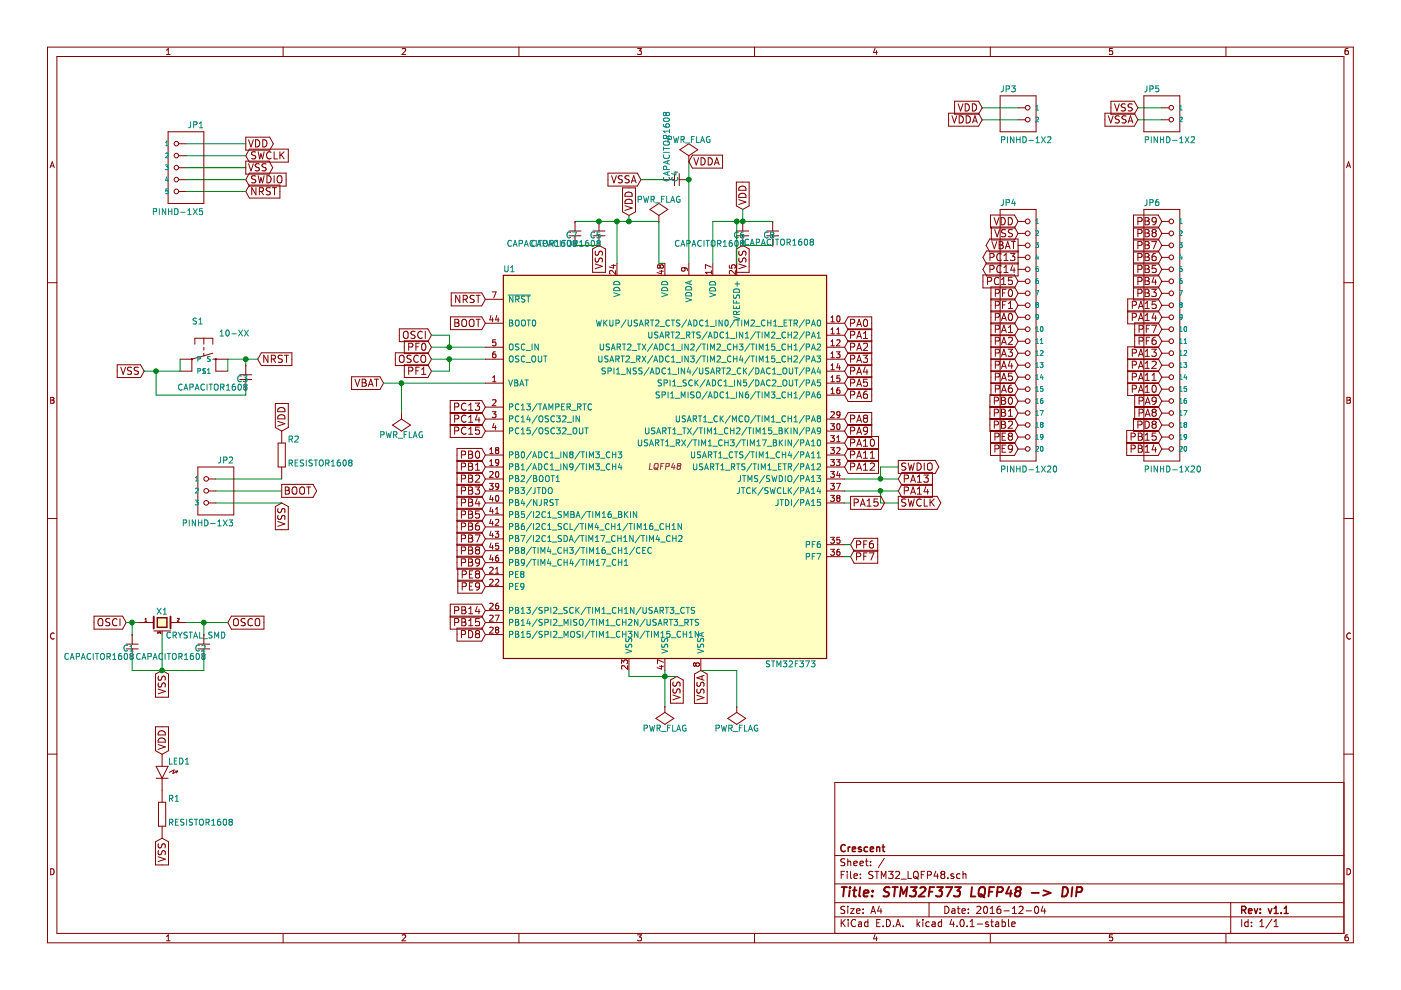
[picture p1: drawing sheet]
EESchema Schematic File Version 2
LIBS:STM32_LQFP48-rescue
LIBS:power
LIBS:device
LIBS:transistors
LIBS:conn
LIBS:linear
LIBS:regul
LIBS:74xx
LIBS:cmos4000
LIBS:adc-dac
LIBS:memory
LIBS:xilinx
LIBS:microcontrollers
LIBS:dsp
LIBS:microchip
LIBS:analog_switches
LIBS:motorola
LIBS:texas
LIBS:intel
LIBS:audio
LIBS:interface
LIBS:digital-audio
LIBS:philips
LIBS:display
LIBS:cypress
LIBS:siliconi
LIBS:opto
LIBS:atmel
LIBS:contrib
LIBS:valves
LIBS:stm32
LIBS:pinhead
LIBS:generic
LIBS:switch-omron
LIBS:Oscillators
LIBS:crystal
LIBS:osc
LIBS:w_device
LIBS:STM32_LQFP48-cache
EELAYER 25 0
EELAYER END
$Descr A4 11693 8268
encoding utf-8
Sheet 1 1
Title "STM32F373 LQFP48 -> DIP"
Date "2016-12-04"
Rev "v1.1"
Comp "Crescent"
Comment1 ""
Comment2 ""
Comment3 ""
Comment4 ""
$EndDescr
Text GLabel 4050 2500 0    60   Input ~ 0
NRST
Text GLabel 4050 2700 0    60   Input ~ 0
BOOT
Text GLabel 3600 2900 0    60   Input ~ 0
PF0
Text GLabel 3600 3000 0    60   Input ~ 0
OSCO
Text GLabel 3200 3200 0    60   Input ~ 0
VBAT
Text GLabel 4050 3400 0    60   Input ~ 0
PC13
Text GLabel 4050 3500 0    60   Input ~ 0
PC14
Text GLabel 4050 3600 0    60   Input ~ 0
PC15
Text GLabel 4050 3800 0    60   Input ~ 0
PB0
Text GLabel 2050 1200 2    60   Output ~ 0
VDD
Text GLabel 2050 1300 2    60   Input ~ 0
SWCLK
Text GLabel 2050 1500 2    60   Input ~ 0
SWDIO
Text GLabel 2050 1600 2    60   Input ~ 0
NRST
Wire Wire Line
	2050 1200 1550 1200
Wire Wire Line
	2050 1300 1550 1300
Wire Wire Line
	1550 1400 2050 1400
Wire Wire Line
	2050 1500 1550 1500
Wire Wire Line
	1550 1600 2050 1600
Text GLabel 4050 3900 0    60   Input ~ 0
PB1
Text GLabel 3600 2800 0    60   Input ~ 0
OSCI
Text GLabel 3600 3100 0    60   Input ~ 0
PF1
Wire Wire Line
	3600 2900 4050 2900
Wire Wire Line
	3600 3000 4050 3000
Wire Wire Line
	3600 3100 3750 3100
Wire Wire Line
	3750 3100 3750 3000
Connection ~ 3750 3000
Wire Wire Line
	3600 2800 3750 2800
Wire Wire Line
	3750 2800 3750 2900
Connection ~ 3750 2900
$Comp
L PINHD-1X20 JP4
U 1 1
P 8600 2750
F 0 "JP4" H 8350 3775 50  0000 L BNN
F 1 "PINHD-1X20" H 8350 1550 50  0000 L BNN
F 2 "pin-head:pinhead-1X20" H 8630 2900 20  0001 C CNN
F 3 "" H 8600 2750 60  0000 C CNN
	1    8600 2750
	1    0    0    -1  
$EndComp
$Comp
L PINHD-1X20 JP6
U 1 1
P 9800 2750
F 0 "JP6" H 9550 3775 50  0000 L BNN
F 1 "PINHD-1X20" H 9550 1550 50  0000 L BNN
F 2 "pin-head:pinhead-1X20" H 9830 2900 20  0001 C CNN
F 3 "" H 9800 2750 60  0000 C CNN
	1    9800 2750
	1    0    0    -1  
$EndComp
$Comp
L PINHD-1X2 JP3
U 1 1
P 8600 1000
F 0 "JP3" H 8350 1225 50  0000 L BNN
F 1 "PINHD-1X2" H 8350 800 50  0000 L BNN
F 2 "pin-head:pinhead-1X02" H 8630 1150 20  0001 C CNN
F 3 "" H 8600 1000 60  0000 C CNN
	1    8600 1000
	1    0    0    -1  
$EndComp
$Comp
L PINHD-1X2 JP5
U 1 1
P 9800 1000
F 0 "JP5" H 9550 1225 50  0000 L BNN
F 1 "PINHD-1X2" H 9550 800 50  0000 L BNN
F 2 "pin-head:pinhead-1X02" H 9830 1150 20  0001 C CNN
F 3 "" H 9800 1000 60  0000 C CNN
	1    9800 1000
	1    0    0    -1  
$EndComp
Text GLabel 4050 4000 0    60   Input ~ 0
PB2
Text GLabel 4050 4100 0    60   Input ~ 0
PB3
Text GLabel 4050 4200 0    60   Input ~ 0
PB4
Text GLabel 4050 4300 0    60   Input ~ 0
PB5
Text GLabel 4050 4400 0    60   Input ~ 0
PB6
Text GLabel 4050 4500 0    60   Input ~ 0
PB7
Text GLabel 4050 4600 0    60   Input ~ 0
PB8
Text GLabel 4050 4700 0    60   Input ~ 0
PB9
Text GLabel 4050 4800 0    60   Input ~ 0
PE8
Text GLabel 4050 4900 0    60   Input ~ 0
PE9
Text GLabel 4050 5100 0    60   Input ~ 0
PB14
Text GLabel 4050 5200 0    60   Input ~ 0
PB15
Text GLabel 5850 5600 3    60   Input ~ 0
VSSA
Text GLabel 5650 5650 3    60   Input ~ 0
VSS
Text GLabel 5750 1350 2    60   Input ~ 0
VDDA
Text GLabel 5250 1800 1    60   Input ~ 0
VDD
Text GLabel 7050 2700 2    60   Input ~ 0
PA0
Text GLabel 7050 2800 2    60   Input ~ 0
PA1
Text GLabel 7050 2900 2    60   Input ~ 0
PA2
Text GLabel 7050 3000 2    60   Input ~ 0
PA3
Text GLabel 7050 3100 2    60   Input ~ 0
PA4
Text GLabel 7050 3200 2    60   Input ~ 0
PA5
Text GLabel 7050 3300 2    60   Input ~ 0
PA6
Text GLabel 7500 4000 2    60   Input ~ 0
PA13
Text GLabel 7500 3900 2    60   Output ~ 0
SWDIO
Text GLabel 7500 4100 2    60   Input ~ 0
PA14
Text GLabel 7500 4200 2    60   Output ~ 0
SWCLK
Wire Wire Line
	7050 4000 7500 4000
Wire Wire Line
	7050 4100 7500 4100
Wire Wire Line
	7500 4200 7350 4200
Wire Wire Line
	7350 4200 7350 4100
Connection ~ 7350 4100
Wire Wire Line
	7500 3900 7350 3900
Wire Wire Line
	7350 3900 7350 4000
Connection ~ 7350 4000
Text GLabel 7100 4200 2    60   Output ~ 0
PA15
Text GLabel 7050 3500 2    60   Input ~ 0
PA8
Text GLabel 7050 3600 2    60   Input ~ 0
PA9
Text GLabel 7050 3700 2    60   Input ~ 0
PA10
Text GLabel 7050 3800 2    60   Input ~ 0
PA11
Text GLabel 7050 3900 2    60   Input ~ 0
PA12
Text GLabel 8500 1850 0    60   Input ~ 0
VDD
Text GLabel 8500 2050 0    60   Output ~ 0
VBAT
Text GLabel 8500 2150 0    60   Output ~ 0
PC13
Text GLabel 8500 1950 0    60   Input ~ 0
VSS
$Comp
L CAPACITOR1608 C5
U 1 1
P 5000 1950
F 0 "C5" H 5020 1960 50  0000 R TNN
F 1 "CAPACITOR1608" H 5020 1890 50  0000 R TNN
F 2 "generic:generic-SMD1608" H 5030 2100 20  0001 C CNN
F 3 "" H 5000 1950 60  0000 C CNN
	1    5000 1950
	1    0    0    -1  
$EndComp
$Comp
L CAPACITOR1608 C6
U 1 1
P 6200 1950
F 0 "C6" H 6220 1960 50  0000 R TNN
F 1 "CAPACITOR1608" H 6220 1890 50  0000 R TNN
F 2 "generic:generic-SMD1608" H 6230 2100 20  0001 C CNN
F 3 "" H 6200 1950 60  0000 C CNN
	1    6200 1950
	1    0    0    -1  
$EndComp
Wire Wire Line
	4800 1850 5500 1850
Connection ~ 5250 1850
Text GLabel 5000 2050 3    60   Input ~ 0
VSS
Text GLabel 6200 2050 3    60   Input ~ 0
VSS
Text GLabel 8200 900  0    60   Input ~ 0
VDD
Text GLabel 8200 1000 0    60   Input ~ 0
VDDA
Text GLabel 9500 900  0    60   Input ~ 0
VSS
Text GLabel 9500 1000 0    60   Input ~ 0
VSSA
$Comp
L 10-XX S1
U 1 1
P 1700 3000
F 0 "S1" V 1415 2900 50  0000 L BNN
F 1 "10-XX" V 1515 3125 50  0000 L BNN
F 2 "switch-omron:switch-omron-B3F-10XX" H 1730 3150 20  0001 C CNN
F 3 "" H 1700 3000 60  0000 C CNN
	1    1700 3000
	0    1    1    0   
$EndComp
Text GLabel 2150 3000 2    60   Input ~ 0
NRST
Text GLabel 1200 3100 0    60   Input ~ 0
VSS
Wire Wire Line
	1900 3000 2150 3000
Wire Wire Line
	1900 3000 1900 3100
Wire Wire Line
	1500 3100 1500 3000
Wire Wire Line
	1200 3100 1500 3100
$Comp
L CAPACITOR1608 C3
U 1 1
P 2050 3150
F 0 "C3" H 2070 3160 50  0000 R TNN
F 1 "CAPACITOR1608" H 2070 3090 50  0000 R TNN
F 2 "generic:generic-SMD1608" H 2080 3300 20  0001 C CNN
F 3 "" H 2050 3150 60  0000 C CNN
	1    2050 3150
	1    0    0    -1  
$EndComp
Wire Wire Line
	2050 3050 2050 3000
Connection ~ 2050 3000
Wire Wire Line
	1300 3100 1300 3300
Wire Wire Line
	1300 3300 2050 3300
Wire Wire Line
	2050 3300 2050 3250
Connection ~ 1300 3100
Text GLabel 2350 4100 2    60   Output ~ 0
BOOT
$Comp
L RESISTOR1608 R2
U 1 1
P 2350 3800
F 0 "R2" H 2400 3900 50  0000 L BNN
F 1 "RESISTOR1608" H 2400 3700 50  0000 L BNN
F 2 "generic:generic-SMD1608" H 2380 3950 20  0001 C CNN
F 3 "" H 2350 3800 60  0000 C CNN
	1    2350 3800
	1    0    0    -1  
$EndComp
Text GLabel 2350 3600 1    60   Input ~ 0
VDD
Wire Wire Line
	2350 4100 1800 4100
Wire Wire Line
	1800 4000 2350 4000
$Comp
L CRYSTAL_SMD X1
U 1 1
P 1350 5200
F 0 "X1" H 1350 5290 50  0000 C CNN
F 1 "CRYSTAL_SMD" H 1380 5090 50  0000 L CNN
F 2 "pin-head:pinhead-1X03" H 1350 5200 50  0001 C CNN
F 3 "" H 1350 5200 50  0000 C CNN
	1    1350 5200
	1    0    0    -1  
$EndComp
$Comp
L PINHD-1X3 JP2
U 1 1
P 1700 4100
F 0 "JP2" H 1450 4325 50  0000 L BNN
F 1 "PINHD-1X3" H 1450 3800 50  0000 L BNN
F 2 "pin-head:pinhead-1X03" H 1730 4250 20  0001 C CNN
F 3 "" H 1700 4100 60  0000 C CNN
	1    1700 4100
	-1   0    0    -1  
$EndComp
Text GLabel 2350 4200 3    60   Input ~ 0
VSS
Wire Wire Line
	2350 4200 1800 4200
Text GLabel 1350 5600 3    60   Input ~ 0
VSS
Text GLabel 1050 5200 0    60   Input ~ 0
OSCI
Text GLabel 1900 5200 2    60   Input ~ 0
OSCO
$Comp
L CAPACITOR1608 C1
U 1 1
P 1100 5400
F 0 "C1" H 1120 5410 50  0000 R TNN
F 1 "CAPACITOR1608" H 1120 5340 50  0000 R TNN
F 2 "generic:generic-SMD1608" H 1130 5550 20  0001 C CNN
F 3 "" H 1100 5400 60  0000 C CNN
	1    1100 5400
	1    0    0    -1  
$EndComp
$Comp
L CAPACITOR1608 C2
U 1 1
P 1700 5400
F 0 "C2" H 1720 5410 50  0000 R TNN
F 1 "CAPACITOR1608" H 1720 5340 50  0000 R TNN
F 2 "generic:generic-SMD1608" H 1730 5550 20  0001 C CNN
F 3 "" H 1700 5400 60  0000 C CNN
	1    1700 5400
	1    0    0    -1  
$EndComp
Wire Wire Line
	1550 5200 1900 5200
Wire Wire Line
	1700 5300 1700 5200
Connection ~ 1700 5200
Wire Wire Line
	1050 5200 1150 5200
Wire Wire Line
	1100 5300 1100 5200
Connection ~ 1100 5200
Wire Wire Line
	1100 5500 1100 5600
Wire Wire Line
	1100 5600 1700 5600
Wire Wire Line
	1700 5600 1700 5500
Wire Wire Line
	8500 900  8200 900 
Wire Wire Line
	8200 1000 8500 1000
Wire Wire Line
	9700 900  9500 900 
Wire Wire Line
	9500 1000 9700 1000
$Comp
L LED1608 LED1
U 1 1
P 1350 6500
F 0 "LED1" H 1400 6610 50  0000 L BNN
F 1 "LED1608" H 1350 6500 50  0001 L BNN
F 2 "generic:generic-LED1608" H 1380 6650 20  0001 C CNN
F 3 "" H 1350 6500 60  0000 C CNN
	1    1350 6500
	1    0    0    -1  
$EndComp
Text GLabel 1350 6300 1    60   Input ~ 0
VDD
$Comp
L RESISTOR1608 R1
U 1 1
P 1350 6800
F 0 "R1" H 1400 6900 50  0000 L BNN
F 1 "RESISTOR1608" H 1400 6700 50  0000 L BNN
F 2 "generic:generic-SMD1608" H 1380 6950 20  0001 C CNN
F 3 "" H 1350 6800 60  0000 C CNN
	1    1350 6800
	1    0    0    -1  
$EndComp
Text GLabel 1350 7000 3    60   Input ~ 0
VSS
Text GLabel 8500 2250 0    60   Output ~ 0
PC14
Text GLabel 8500 2350 0    60   Input ~ 0
PC15
Text GLabel 8500 2450 0    60   Input ~ 0
PF0
Text GLabel 8500 2550 0    60   Input ~ 0
PF1
Text GLabel 8500 2650 0    60   Input ~ 0
PA0
Text GLabel 8500 2750 0    60   Input ~ 0
PA1
Text GLabel 8500 2850 0    60   Input ~ 0
PA2
Text GLabel 8500 2950 0    60   Input ~ 0
PA3
Text GLabel 8500 3050 0    60   Input ~ 0
PA4
Text GLabel 8500 3150 0    60   Input ~ 0
PA5
Text GLabel 8500 3250 0    60   Input ~ 0
PA6
Text GLabel 8500 3350 0    60   Input ~ 0
PB0
Text GLabel 8500 3450 0    60   Input ~ 0
PB1
Text GLabel 8500 3550 0    60   Input ~ 0
PB2
Text GLabel 9700 1850 0    60   Input ~ 0
PB9
Text GLabel 9700 1950 0    60   Input ~ 0
PB8
Text GLabel 9700 2050 0    60   Input ~ 0
PB7
Text GLabel 9700 2150 0    60   Input ~ 0
PB6
Text GLabel 9700 2250 0    60   Input ~ 0
PB5
Text GLabel 9700 2350 0    60   Input ~ 0
PB4
Text GLabel 9700 2450 0    60   Input ~ 0
PB3
Text GLabel 9700 2550 0    60   Input ~ 0
PA15
Text GLabel 9700 2650 0    60   Input ~ 0
PA14
Text GLabel 9700 2950 0    60   Input ~ 0
PA13
Text GLabel 9700 3050 0    60   Input ~ 0
PA12
Text GLabel 9700 3150 0    60   Input ~ 0
PA11
Text GLabel 9700 3250 0    60   Input ~ 0
PA10
Text GLabel 9700 3350 0    60   Input ~ 0
PA9
Text GLabel 9700 3450 0    60   Input ~ 0
PA8
Text GLabel 9700 3650 0    60   Input ~ 0
PB15
Text GLabel 9700 3750 0    60   Input ~ 0
PB14
Text GLabel 2050 1400 2    60   Output ~ 0
VSS
$Comp
L PWR_FLAG #FLG01
U 1 1
P 5500 1850
F 0 "#FLG01" H 5500 1945 50  0001 C CNN
F 1 "PWR_FLAG" H 5500 2030 50  0000 C CNN
F 2 "" H 5500 1850 50  0000 C CNN
F 3 "" H 5500 1850 50  0000 C CNN
	1    5500 1850
	1    0    0    -1  
$EndComp
$Comp
L PWR_FLAG #FLG02
U 1 1
P 5750 1350
F 0 "#FLG02" H 5750 1445 50  0001 C CNN
F 1 "PWR_FLAG" H 5750 1530 50  0000 C CNN
F 2 "" H 5750 1350 50  0000 C CNN
F 3 "" H 5750 1350 50  0000 C CNN
	1    5750 1350
	1    0    0    -1  
$EndComp
$Comp
L PWR_FLAG #FLG03
U 1 1
P 5550 5900
F 0 "#FLG03" H 5550 5995 50  0001 C CNN
F 1 "PWR_FLAG" H 5550 6080 50  0000 C CNN
F 2 "" H 5550 5900 50  0000 C CNN
F 3 "" H 5550 5900 50  0000 C CNN
	1    5550 5900
	1    0    0    1   
$EndComp
Wire Wire Line
	5550 5600 5550 5900
$Comp
L PWR_FLAG #FLG04
U 1 1
P 6150 5900
F 0 "#FLG04" H 6150 5995 50  0001 C CNN
F 1 "PWR_FLAG" H 6150 6080 50  0000 C CNN
F 2 "" H 6150 5900 50  0000 C CNN
F 3 "" H 6150 5900 50  0000 C CNN
	1    6150 5900
	1    0    0    1   
$EndComp
Wire Wire Line
	5850 5600 6150 5600
Wire Wire Line
	6150 5600 6150 5900
Wire Wire Line
	1350 5300 1350 5600
Connection ~ 1350 5600
Wire Wire Line
	3200 3200 4050 3200
$Comp
L PWR_FLAG #FLG05
U 1 1
P 3350 3450
F 0 "#FLG05" H 3350 3545 50  0001 C CNN
F 1 "PWR_FLAG" H 3350 3630 50  0000 C CNN
F 2 "" H 3350 3450 50  0000 C CNN
F 3 "" H 3350 3450 50  0000 C CNN
	1    3350 3450
	1    0    0    1   
$EndComp
Wire Wire Line
	3350 3200 3350 3450
Connection ~ 3350 3200
$Comp
L PINHD-1X5 JP1
U 1 1
P 1450 1400
F 0 "JP1" H 1200 1725 50  0000 L BNN
F 1 "PINHD-1X5" H 1200 1000 50  0000 L BNN
F 2 "pin-head:pinhead-1X05" H 1480 1550 20  0001 C CNN
F 3 "" H 1450 1400 60  0000 C CNN
	1    1450 1400
	-1   0    0    -1  
$EndComp
$Comp
L CAPACITOR1608 C8
U 1 1
P 6450 1950
F 0 "C8" H 6470 1960 50  0000 R TNN
F 1 "CAPACITOR1608" H 6800 1900 50  0000 R TNN
F 2 "generic:generic-SMD1608" H 6480 2100 20  0001 C CNN
F 3 "" H 6450 1950 60  0000 C CNN
	1    6450 1950
	1    0    0    -1  
$EndComp
Wire Wire Line
	5250 1800 5250 1850
$Comp
L CAPACITOR1608 C7
U 1 1
P 4800 1950
F 0 "C7" H 4820 1960 50  0000 R TNN
F 1 "CAPACITOR1608" H 4820 1890 50  0000 R TNN
F 2 "generic:generic-SMD1608" H 4830 2100 20  0001 C CNN
F 3 "" H 4800 1950 60  0000 C CNN
	1    4800 1950
	1    0    0    -1  
$EndComp
Connection ~ 6200 1850
$Comp
L CAPACITOR1608 C4
U 1 1
P 5650 1500
F 0 "C4" H 5670 1510 50  0000 R TNN
F 1 "CAPACITOR1608" H 5670 1440 50  0000 R TNN
F 2 "generic:generic-SMD1608" H 5680 1650 20  0001 C CNN
F 3 "" H 5650 1500 60  0000 C CNN
	1    5650 1500
	0    1    1    0   
$EndComp
Text GLabel 4050 5300 0    60   Input ~ 0
PD8
Wire Wire Line
	5250 5650 5650 5650
Connection ~ 5550 5650
Text GLabel 7100 4550 2    60   Input ~ 0
PF6
Wire Wire Line
	5500 1850 5500 2200
Wire Wire Line
	5500 2200 5550 2200
Text GLabel 7100 4650 2    60   Input ~ 0
PF7
Wire Wire Line
	7100 4200 7050 4200
Text GLabel 8500 3650 0    60   Input ~ 0
PE8
Text GLabel 8500 3750 0    60   Input ~ 0
PE9
Text GLabel 9700 3550 0    60   Input ~ 0
PD8
Text GLabel 9700 2850 0    60   Input ~ 0
PF6
Text GLabel 9700 2750 0    60   Input ~ 0
PF7
$Comp
L STM32F373-RESCUE-STM32_LQFP48 U1
U 1 1
P 5550 3900
F 0 "U1" H 4250 5550 50  0000 C CNN
F 1 "STM32F373" H 6600 2250 50  0000 C CNN
F 2 "LQFP48" H 5550 3900 50  0000 C CIN
F 3 "" H 5550 3900 50  0000 C CNN
	1    5550 3900
	1    0    0    -1  
$EndComp
Wire Wire Line
	7050 4550 7100 4550
Wire Wire Line
	7100 4650 7050 4650
Wire Wire Line
	6150 1850 6150 2200
Wire Wire Line
	5150 1850 5150 2200
Text GLabel 5350 1500 0    60   Input ~ 0
VSSA
Wire Wire Line
	5250 5650 5250 5600
Wire Wire Line
	5550 1500 5350 1500
Connection ~ 5750 1500
Wire Wire Line
	5750 1350 5750 2200
Connection ~ 5150 1850
Wire Wire Line
	5950 1850 6450 1850
Wire Wire Line
	5950 1850 5950 2200
Connection ~ 6150 1850
Connection ~ 5000 1850
Wire Wire Line
	4800 2050 5000 2050
Wire Wire Line
	6450 2050 6200 2050
Text GLabel 6200 1750 1    60   Input ~ 0
VDD
Wire Wire Line
	6200 1750 6200 1850
$EndSCHEMATC
